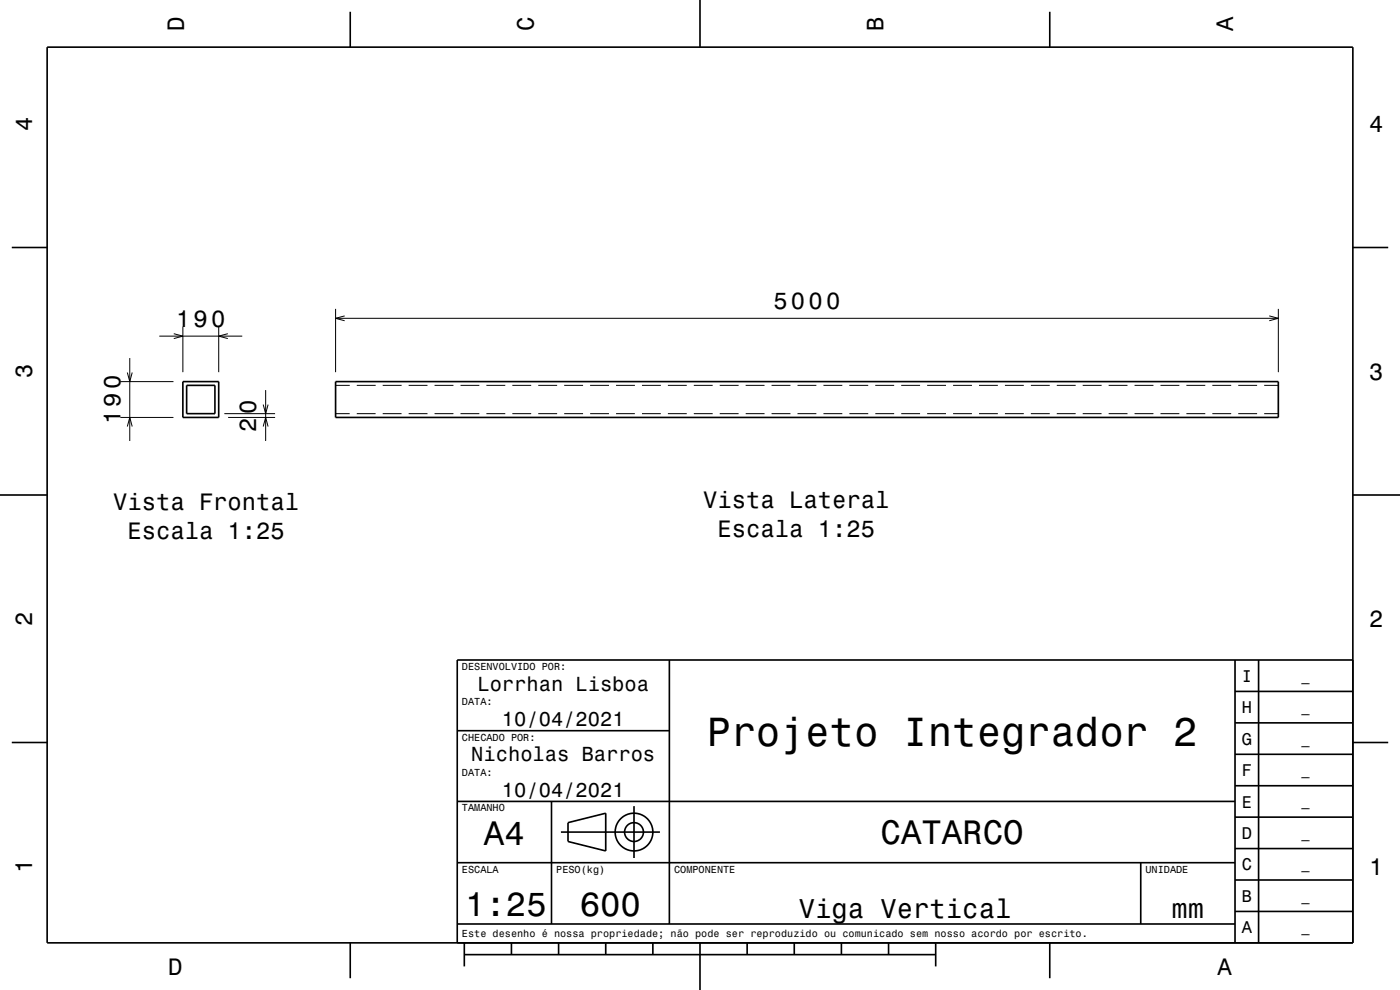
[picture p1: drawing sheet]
<svg xmlns="http://www.w3.org/2000/svg" width="297mm" height="210mm" viewBox="0 0 297 210" stroke-linecap="round" stroke-linejoin="round" font-family="sans-serif">
<g fill="none" stroke="#000" stroke-width=".21">
<path d="M27 79l.5 1.9 .5-1.9M27.5 75.9v17.6M33.8 71.3h17.6M36.9 70.8l1.9 .5-1.9 .5M38.8 69.3v9.6M46.4 69.3v9.6M48.3 70.8l-1.9 .5 1.9 .5M71.2 65.5v13.4M71.2 67.5h200M73.1 67l-1.9 .5 1.9 .5M269.3 67l1.9 .5-1.9 .5M271.2 65.5v13.4"/>
<path d="M25.5 88.5h11.3M25.5 80.9h11.3M27 90.5l.5-2 .5 2M47.6 87.7h10.8M48.4 88.5h10M55.8 85.8l.6 1.9 .5-1.9M55.8 90.5l.6-2 .5 2M56.4 82.7v10.8M71.2 87.7h3M71.2 81.7h3M75.7 87.7h4M75.7 81.7h4"/>
<path d="M81.2 87.7h4M81.2 81.7h4M86.7 87.7h4M86.7 81.7h4M92.2 87.7h4M92.2 81.7h4M97.7 87.7h4M97.7 81.7h4M103.2 87.7h4M103.2 81.7h4M108.7 87.7h4M108.7 81.7h4"/>
<path d="M114.2 87.7h4M114.2 81.7h4M119.7 87.7h4M119.7 81.7h4M125.2 87.7h4M125.2 81.7h4M130.7 87.7h4M130.7 81.7h4M136.2 87.7h4M136.2 81.7h4M141.7 87.7h4M141.7 81.7h4"/>
<path d="M147.2 87.7h4M147.2 81.7h4M152.7 87.7h4M152.7 81.7h4M158.2 87.7h4M158.2 81.7h4M163.7 87.7h4M163.7 81.7h4M169.2 87.7h4M169.2 81.7h4M174.7 87.7h4M174.7 81.7h4"/>
<path d="M180.2 87.7h4M180.2 81.7h4M185.7 87.7h4M185.7 81.7h4M191.2 87.7h4M191.2 81.7h4M196.7 87.7h4M196.7 81.7h4M202.2 87.7h4M202.2 81.7h4M207.7 87.7h4M207.7 81.7h4"/>
<path d="M213.2 87.7h4M213.2 81.7h4M218.7 87.7h4M218.7 81.7h4M224.2 87.7h4M224.2 81.7h4M229.7 87.7h4M229.7 81.7h4M235.2 87.7h4M235.2 81.7h4M240.7 87.7h4M240.7 81.7h4"/>
<path d="M246.2 87.7h4M246.2 81.7h4M251.7 87.7h4M251.7 81.7h4M257.2 87.7h4M257.2 81.7h4M262.7 87.7h4M262.7 81.7h4M268.2 87.7h3M268.2 81.7h3"/>
</g>
<g fill="none" stroke="#000" stroke-width=".35">
<path d="M10 10h277v190h-277zM74.3 2.5v7.5M148.5 0v10M222.7 2.5v7.5M2.5 52.5h7.5M287 52.5h7.5M38.8 80.9h7.6v7.6h-7.6zM39.6 81.7h6v6h-6zM71.2 80.9h200v7.6h-200zM0 105h10M287 105h10M142 140v56"/>
<path d="M262 140v60M267 140v60M287 140h-190v60M2.5 157.5h7.5M97 155h45M262 153.3h25M262 146.7h25M287 157.5h7.5M97 170h165M117 170v26M119 176.5h21M120.5 174.5l8-2v8l-8-2z"/>
<path d="M134.5 171v11M262 173.3h25M262 166.7h25M262 160h25M97 196h165M97 183h165M242 183v13M262 193.3h25M262 186.7h25M262 180h25M74.3 200v7.5M98.5 202.5h100"/>
<path d="M98.5 200v5M108.5 200v2.5M118.5 200v2.5M128.5 200v2.5M138.5 200v2.5M148.5 200v10M158.5 200v2.5M168.5 200v2.5M178.5 200v2.5M188.5 200v2.5M198.5 200v5M222.7 200v7.5"/>
<circle cx="134.5" cy="176.5" r="2"/>
<circle cx="134.5" cy="176.5" r="4"/>
</g>
<text font-size="8.6" x="150" y="158.1">Projeto Integrador 2</text>
<g font-size="7.2">
<text x="102.7" y="179.3">A4</text>
<text x="186.8" y="179.1">CATARCO</text>
<text x="98.7" y="194.3">1:25</text>
<text x="123" y="194.3">600</text>
</g>
<g font-size="5.8">
<text x="169.4" y="194.6">Viga Vertical</text>
<text x="248.5" y="194.6">mm</text>
</g>
<g font-size="5">
<text x="39" y="6.5" transform="rotate(-90 39 6.5)">D</text>
<text x="113.2" y="6.5" transform="rotate(-90 113.2 6.5)">C</text>
<text x="187.4" y="6.5" transform="rotate(-90 187.4 6.5)">B</text>
<text x="261.6" y="6.5" transform="rotate(-90 261.6 6.5)">A</text>
<text x="6.8" y="27.8" transform="rotate(-90 6.8 27.8)">4</text>
<text x="290.5" y="28.1">4</text>
<text x="164.1" y="65.5">5000</text>
<text x="37.3" y="69.3">190</text>
<text x="6.8" y="80.3" transform="rotate(-90 6.8 80.3)">3</text>
<text x="290.5" y="80.6">3</text>
<text x="25.5" y="90" transform="rotate(-90 25.5 90)">190</text>
<text x="54.4" y="91.5" transform="rotate(-90 54.4 91.5)">20</text>
<text x="149.2" y="107.8">Vista Lateral</text>
<text x="24" y="108.2">Vista Frontal</text>
<text x="152.2" y="113.9">Escala 1:25</text>
<text x="27" y="114.3">Escala 1:25</text>
<text x="6.8" y="132.8" transform="rotate(-90 6.8 132.8)">2</text>
<text x="290.5" y="133.1">2</text>
<text x="6.8" y="185.3" transform="rotate(-90 6.8 185.3)">1</text>
<text x="290.5" y="185.6">1</text>
<text x="35.7" y="206.8">D</text>
<text x="258.3" y="206.8">A</text>
</g>
<g font-size="4.3">
<text x="101.3" y="146.5">Lorrhan Lisboa</text>
<text x="106.5" y="154">10/04/2021</text>
<text x="100" y="161.5">Nicholas Barros</text>
<text x="106.5" y="169">10/04/2021</text>
</g>
<g font-size="3.6">
<text x="263.4" y="144.6">I</text>
<text x="263.4" y="151.3">H</text>
<text x="263.4" y="158">G</text>
<text x="263.4" y="164.6">F</text>
<text x="263.4" y="171.3">E</text>
<text x="263.4" y="178">D</text>
<text x="263.4" y="184.6">C</text>
<text x="263.4" y="191.3">B</text>
<text x="263.4" y="198">A</text>
</g>
<g font-size="2.9">
<text x="276.1" y="144.4">_</text>
<text x="276.1" y="151">_</text>
<text x="276.1" y="157.7">_</text>
<text x="276.1" y="164.4">_</text>
<text x="276.1" y="171">_</text>
<text x="276.1" y="177.7">_</text>
<text x="276.1" y="184.4">_</text>
<text x="276.1" y="191.1">_</text>
<text x="276.1" y="197.7">_</text>
</g>
<g font-size="2.2">
<text x="98" y="142.1">DESENVOLVIDO POR:</text>
<text x="98" y="149.6">DATA:</text>
<text x="98" y="157.1">CHECADO POR:</text>
<text x="98" y="164.6">DATA:</text>
<text x="98" y="172.1">TAMANHO</text>
<text x="98" y="185.1">ESCALA</text>
<text x="118" y="185.1">PESO(kg)</text>
<text x="143" y="185.1">COMPONENTE</text>
<text x="243" y="185.1">UNIDADE</text>
<text x="98" y="198.8">Este desenho é nossa propriedade; não pode ser reproduzido ou comunicado sem nosso acordo por escrito.</text>
</g>
</svg>
